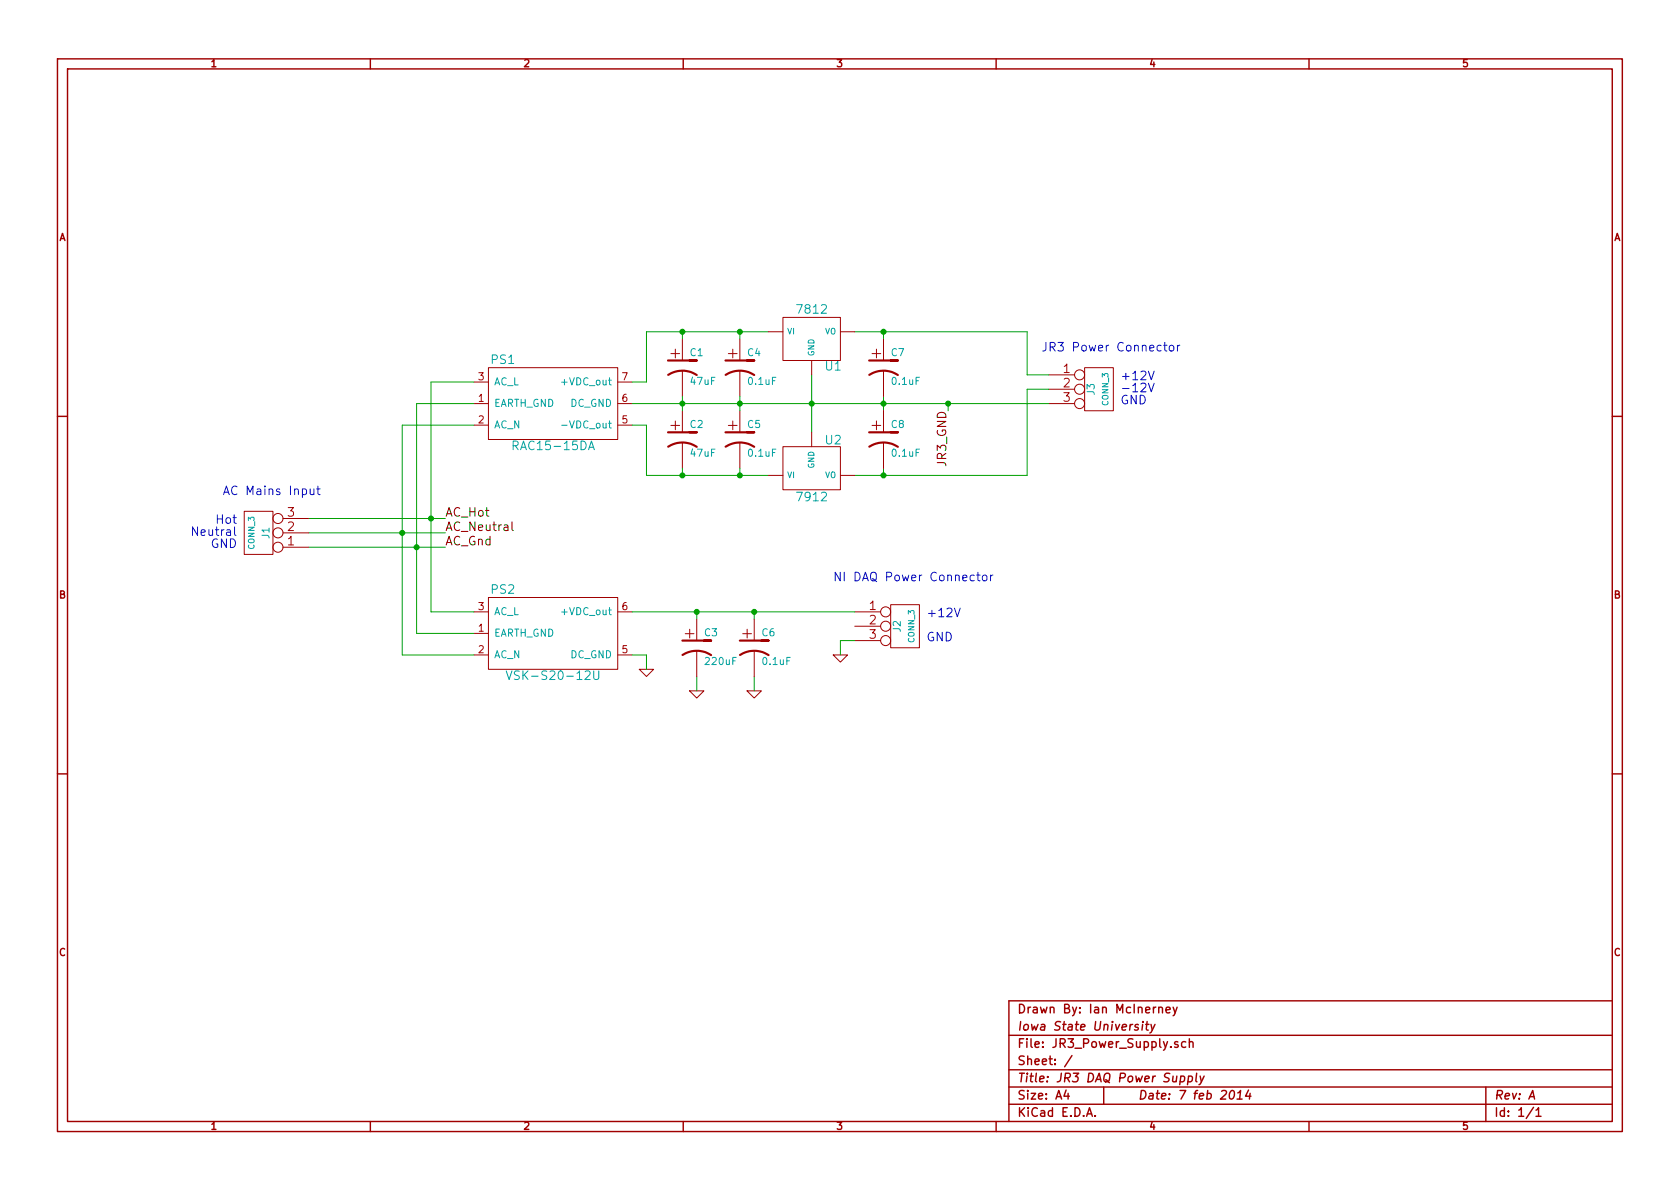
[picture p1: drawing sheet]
<svg xmlns="http://www.w3.org/2000/svg" width="297mm" height="210mm" viewBox="0 0 297 210" stroke-linecap="round" stroke-linejoin="round" font-family="sans-serif">
<g fill="none" stroke="#a00000" stroke-width=".25">
<path d="M10.2 10.4h276.6v189.7h-276.6zM11.9 12.2h273.2v186.1h-273.2zM65.5 10.4v1.8M120.8 10.4v1.8M176.1 10.4v1.8M231.4 10.4v1.8M10.2 73.6h1.7M285.1 73.6h1.7M10.2 136.8h1.7M285.1 136.8h1.7M204.9 178.3l.1-.1a.36 .36 0 0 1 .5 .1v.8M204.9 178.1v1"/>
<path d="M206.2 178.6l.7-.1-.1-.3-.4-.1-.2 .2v.7h.6M207.4 178.1l.4 1M208.1 178.1l-.5 1.4-.2 .1M285.1 177h-106.7v21.3M65.5 198.3v1.8M120.8 198.3v1.8M176.1 198.3v1.8M178.4 183.1h106.7M178.4 189.2h106.7M178.4 195.3h106.7M178.4 192.2h106.7M188.5 192.8l-.4 1h1"/>
<path d="M188.8 193.3v1.1M189.5 186.7l-1.3 1.9M192.1 197.4l.5-1.5 .5 1.5M192.3 197h.7M193.6 197.3v.1M195.1 192.2v3.1M201.3 181.2l-.4-.1-.2 .4 .2 .2h.3l.1 .3-.3 .2-.4-.1M202 181.1l-.1 1.1M202.1 180.6v.2M202.6 181.1h.5M202.8 180.6l-.1 1.4 .3 .2M203.5 181.1l.2 1.1"/>
<path d="M204.2 181.1l-.7 1.4-.2 .2M208.3 184.3l-.4-.1-.2 .2v.2l.6 .2v.3h-.6M208.8 190.4l.4-.1 .3 .3-.2 .6-.2 .1-.4-.1M208.8 190.3l-.2 1.5M209.7 184.3a.48 .48 0 0 0-.7 0v.8l.2 .1 .5-.1M210.1 190.4l.5-.1 .2 .3-.1 .6-.2 .1-.5-.1M210.2 190.3l-.2 1.5M210.3 184.3h.1a.36 .36 0 0 1 .5 .1v.8M210.3 183.7v1.5M211.6 189.8l-.2 1.3 .2 .2M212.2 190.3l.2 1M212.9 190.3l-.7 1.4-.2 .1"/>
<path d="M217.6 193l.4-.2a.88 .88 0 0 1-.3 1.6l-.3-.3a1.19 1.19 0 0 1 .2-1.1zM218.7 194.4h.9M218.8 193.3l.6-.5-.2 1.6M220.8 192.8l-.6 1h1M221 193.3l-.1 1.1M231.4 198.3v1.8M262.7 192.2v6.1M270.3 194.4l.7-1.6 .3 1.6M271.1 195.8l-1.3 2M271.6 196.3l.4-.4v1.5M271.6 197.4h.9"/>
</g>
<g fill="none" stroke="#a00000" stroke-width=".18">
<path d="M120.6 59.9v3.8M130.8 59.9v3.8M135.9 58.7h2.5M138.4 56.1h10.2v7.6h-10.2zM148.6 58.7h2.5M156.2 59.9v3.8M83.8 71.4h2.6M83.8 75.2h2.6M83.8 67.6h2.6M86.4 65h22.8v12.7h-22.8zM109.2 71.4h2.6M109.2 75.2h2.6"/>
<path d="M109.2 67.6h2.6M120.6 65.5v4.6M120.6 72.6v3.8M120.6 78.2v4.6M130.8 65.5v4.6M130.8 72.6v3.8M130.8 78.2v4.6M138.4 79h10.2v7.6h-10.2zM143.5 63.7v2.6M143.5 76.4v2.6M156.2 65.5v4.6M156.2 72.6v3.8"/>
<path d="M156.2 78.2v4.6M185.4 66.3h4.6M185.4 68.8h4.6M185.4 71.4h4.6M191.8 65h5v7.6h-5zM43.2 90.4h5.1v7.6h-5.1zM50 96.8h4.6M50 94.2h4.6M50 91.7h4.6M135.9 84.1h2.5M148.6 84.1h2.5M83.8 108.2h2.6"/>
<path d="M83.8 112h2.6M83.8 115.8h2.6M86.4 105.7h22.8v12.7h-22.8zM109.2 108.2h2.6M109.2 115.8h2.6M113 118.4h2.6l-1.3 1.2zM123.2 109.5v3.8M123.2 115.1v4.5M133.3 109.5v3.8M133.3 115.1v4.5M147.3 115.8h2.6l-1.3 1.3zM151.1 108.2h4.6"/>
<path d="M151.1 110.7h4.6M151.1 113.3h4.6M157.5 106.9h5.1v7.6h-5.1zM121.9 122.2h2.6l-1.3 1.2zM132.1 122.2h2.5l-1.3 1.2z"/>
<circle cx="190.9" cy="66.3" r=".89"/>
<circle cx="190.9" cy="68.8" r=".89"/>
<circle cx="190.9" cy="71.4" r=".89"/>
<circle cx="49.1" cy="96.8" r=".89"/>
<circle cx="49.1" cy="91.7" r=".89"/>
<circle cx="49.1" cy="94.2" r=".89"/>
<circle cx="156.6" cy="108.2" r=".89"/>
<circle cx="156.6" cy="110.7" r=".89"/>
<circle cx="156.6" cy="113.3" r=".89"/>
</g>
<path d="M99.3 75.2h1M104.1 79.5l.5-1.5 .5 1.5M104.2 79.1h.7M89.5 118.6l.5 1.6 .5-1.6M105 118.6v1.3l.3 .3h.3l.3-.3v-1.3" fill="none" stroke="#00a0a0" stroke-width=".18"/>
<g fill="none" stroke="#00f" stroke-width=".18">
<path d="M203 65.6l.6 1.6 .5-1.6M203 67.8l.6 1.5 .5-1.5M205.7 61.1h.6M205.9 60.5v1.4l.4 .2M206.8 61.2l.2-.1 .5 .1v.7l-.3 .2-.4-.2zM208.2 61.1v1M208.6 61.1h-.3l-.1 .3M54.8 86.5v.8a.39 .39 0 0 0 .7 0M55.5 86.5v1M56 86.5h.6M56.2 85.9v1.4l.4 .2M168.8 107.5l.5 1.6 .5-1.6"/>
<path d="M172.7 101.7h.6M172.9 101.2v1.3l.4 .2M173.8 101.8l.2-.1 .4 .1v.8l-.2 .1-.4-.1zM175.1 101.7v1M175.6 101.7l-.3 .1-.2 .2"/>
</g>
<g fill="none" stroke="#00a000" stroke-width=".18">
<path d="M120.6 58.7v1.2M130.8 58.7v1.2M135.9 58.7h-21.6v8.9h-2.5M151.1 58.7h30.5v7.6h3.8M156.2 58.7v1.2M83.8 67.6h-7.6v40.6h7.6M83.8 71.4h-10.1v40.6h10.1M83.8 75.2h-12.7v40.6h12.7M111.8 71.4h73.6M111.8 75.2h2.5v8.9h21.6M120.6 70.1v2.5M130.8 70.1v2.5"/>
<path d="M143.5 66.3v10.1M156.2 70.1v2.5M167.6 71.4v1.2M185.4 68.8h-3.8v15.3h-30.5M54.6 91.7h24.1M54.6 94.2h24.1M54.6 96.8h24.1M120.6 82.8v1.3M130.8 82.8v1.3M156.2 82.8v1.3M111.8 108.2h39.3M111.8 115.8h2.5v2.6"/>
<path d="M123.2 108.2v1.3M123.2 119.6v2.6M133.3 108.2v1.3M133.3 119.6v2.6M151.1 113.3h-2.5v2.5"/>
</g>
<g fill="#00a000" stroke="#00a000" stroke-width=".25">
<circle cx="76.2" cy="91.7" r=".41"/>
<circle cx="123.2" cy="108.2" r=".41"/>
<circle cx="133.3" cy="108.2" r=".41"/>
<circle cx="143.5" cy="71.4" r=".41"/>
<circle cx="156.2" cy="71.4" r=".41"/>
<circle cx="156.2" cy="58.7" r=".41"/>
<circle cx="156.2" cy="84.1" r=".41"/>
<circle cx="167.6" cy="71.4" r=".41"/>
<circle cx="120.6" cy="84.1" r=".41"/>
<circle cx="120.6" cy="71.4" r=".41"/>
<circle cx="120.6" cy="58.7" r=".41"/>
<circle cx="130.8" cy="58.7" r=".41"/>
<circle cx="130.8" cy="84.1" r=".41"/>
<circle cx="130.8" cy="71.4" r=".41"/>
<circle cx="71.1" cy="94.2" r=".41"/>
<circle cx="73.7" cy="96.8" r=".41"/>
</g>
<g fill="none" stroke="#a00000" stroke-width=".38">
<path d="M118.1 63.7h5.1h-1.3M118.1 76.4h5.1h-1.3M118.1 66.3a4.6 4.6 0 0 1 5.1 0M118.1 79a4.6 4.6 0 0 1 5.1 0M128.3 76.4h5h-1.2M128.3 63.7h5h-1.2M128.3 79a4.6 4.6 0 0 1 5 0M128.3 66.3a4.6 4.6 0 0 1 5 0M153.7 63.7h5h-1.2M153.7 76.4h5h-1.2M153.7 66.3a4.6 4.6 0 0 1 5 0M153.7 79a4.6 4.6 0 0 1 5 0"/>
<path d="M120.6 113.3h5.1h-1.2M120.7 115.8a4.6 4.6 0 0 1 5 0M130.8 113.3h5.1h-1.3M130.8 115.8a4.6 4.6 0 0 1 5.1 0"/>
</g>
<path d="M90.5 92.3v1.3l.3 .2" fill="none" stroke="#000" stroke-width=".18"/>
<g font-size="2.8" fill="#a00000">
<text x="118.6" y="63.5">+</text>
<text x="128.7" y="63.5">+</text>
<text x="154.1" y="63.5">+</text>
<text x="118.6" y="76.2">+</text>
<text x="128.7" y="76.2">+</text>
<text x="154.1" y="76.2">+</text>
<text x="121.1" y="113">+</text>
<text x="131.3" y="113">+</text>
</g>
<g font-size="2.1" fill="#00a0a0">
<text x="141.1" y="55.5">7812</text>
<text x="86.9" y="64.4">PS1</text>
<text x="146" y="65.6">U1</text>
<text x="91.3" y="79.7">RAC15-15DA</text>
<text x="146" y="78.7">U2</text>
<text x="141.1" y="88.7">7912</text>
<text x="86.9" y="105.1">PS2</text>
<text x="91.1" y="120.3">VSK-S20-12U</text>
</g>
<g font-size="2.1" fill="#00f">
<text x="184.1" y="62.2">JR3 Power Connector</text>
<text x="198.1" y="67.3">+12V</text>
<text x="198.1" y="69.4">-12V</text>
<text x="198.1" y="71.6">GND</text>
<text x="39.4" y="87.6">AC Mains Input</text>
<text x="34.6" y="94.8">Neutral</text>
<text x="38.4" y="92.7">Hot</text>
<text x="37.2" y="97">GND</text>
<text x="147.3" y="102.9">NI DAQ Power Connector</text>
<text x="163.8" y="109.2">+12V</text>
<text x="163.8" y="113.5">GND</text>
</g>
<g font-size="2.1" fill="#a00000">
<text x="188" y="66">1</text>
<text x="188" y="68.6">2</text>
<text x="188" y="71.1">3</text>
<text x="50.9" y="94">2</text>
<text x="50.9" y="91.4">3</text>
<text x="50.9" y="96.5">1</text>
<text x="153.7" y="107.9">1</text>
<text x="153.7" y="110.5">2</text>
<text x="153.7" y="113">3</text>
<text x="179.9" y="179.3">Drawn By: Ian McInerney</text>
<text x="179.9" y="185.4">File: JR3_Power_Supply.sch</text>
<text x="179.9" y="182.3">Iowa State University</text>
<text x="179.9" y="191.5">Title: JR3 DAQ Power Supply</text>
<text x="179.9" y="188.4">Sheet: /</text>
<text x="179.9" y="197.6">KiCad E.D.A.</text>
<text x="179.9" y="194.5">Size: A4</text>
<text x="201.2" y="194.5">Date: 7 feb 2014</text>
<text x="264.2" y="194.5">Rev: A</text>
<text x="264.2" y="197.6">Id: 1/1</text>
</g>
<g font-size="2.1">
<text x="167.4" y="82.4" transform="rotate(-90 167.4 82.4)">JR3_GND</text>
<text x="78.7" y="91.4">AC_Hot</text>
<text x="78.7" y="94">AC_Neutral</text>
<text x="78.7" y="96.5">AC_Gnd</text>
</g>
<g font-size="1.8" fill="#a00000">
<text x="37.3" y="11.9">1</text>
<text x="92.7" y="11.9">2</text>
<text x="148" y="11.9">3</text>
<text x="203.3" y="11.9">4</text>
<text x="258.6" y="11.9">5</text>
<text x="10.4" y="42.7">A</text>
<text x="285.3" y="42.7">A</text>
<text x="84.6" y="71.1">1</text>
<text x="84.6" y="67.3">3</text>
<text x="110" y="71.1">6</text>
<text x="110" y="67.3">7</text>
<text x="84.6" y="74.9">2</text>
<text x="110" y="74.9">5</text>
<text x="10.4" y="105.9">B</text>
<text x="84.6" y="107.9">3</text>
<text x="110" y="107.9">6</text>
<text x="285.3" y="105.9">B</text>
<text x="84.6" y="111.8">1</text>
<text x="84.6" y="115.6">2</text>
<text x="110" y="115.6">5</text>
<text x="10.4" y="169.1">C</text>
<text x="285.3" y="169.1">C</text>
<text x="37.3" y="199.8">1</text>
<text x="92.7" y="199.8">2</text>
<text x="148" y="199.8">3</text>
<text x="203.3" y="199.8">4</text>
<text x="258.6" y="199.8">5</text>
</g>
<g font-size="1.8" fill="#00a0a0">
<text x="122" y="63">C1</text>
<text x="132.2" y="63">C4</text>
<text x="157.6" y="63">C7</text>
<text x="87.4" y="68.2">AC_L</text>
<text x="99.7" y="68.2">+VDC_out</text>
<text x="122.2" y="68.1">47uF</text>
<text x="132.4" y="68.1">0.1uF</text>
<text x="157.8" y="68.1">0.1uF</text>
<text x="193.6" y="69.8" transform="rotate(-90 193.6 69.8)">J3</text>
<text x="87.4" y="72">EARTH_GND</text>
<text x="87.4" y="75.8">AC_N</text>
<text x="100.2" y="75.8">-VDC_out</text>
<text x="100.7" y="72">DC_GND</text>
<text x="122" y="75.7">C2</text>
<text x="132.2" y="75.7">C5</text>
<text x="157.6" y="75.7">C8</text>
<text x="122.2" y="80.8">47uF</text>
<text x="132.4" y="80.8">0.1uF</text>
<text x="157.8" y="80.8">0.1uF</text>
<text x="47.7" y="95.2" transform="rotate(-90 47.7 95.2)">J1</text>
<text x="87.4" y="112.6">EARTH_GND</text>
<text x="87.4" y="108.8">AC_L</text>
<text x="99.7" y="108.8">+VDC_out</text>
<text x="124.6" y="112.6">C3</text>
<text x="134.7" y="112.6">C6</text>
<text x="159.3" y="111.7" transform="rotate(-90 159.3 111.7)">J2</text>
<text x="87.4" y="116.5">AC_N</text>
<text x="100.7" y="116.5">DC_GND</text>
<text x="124.9" y="117.6">220uF</text>
<text x="135" y="117.6">0.1uF</text>
</g>
<g font-size="1.4" fill="#00a0a0">
<text x="139.2" y="59.2">VI</text>
<text x="145.8" y="59.2">VO</text>
<text x="144" y="63" transform="rotate(-90 144 63)">GND</text>
<text x="196" y="71.7" transform="rotate(-90 196 71.7)">CONN_3</text>
<text x="144" y="82.9" transform="rotate(-90 144 82.9)">GND</text>
<text x="139.2" y="84.6">VI</text>
<text x="145.8" y="84.6">VO</text>
<text x="45" y="97.1" transform="rotate(-90 45 97.1)">CONN_3</text>
<text x="161.7" y="113.6" transform="rotate(-90 161.7 113.6)">CONN_3</text>
</g>
</svg>
